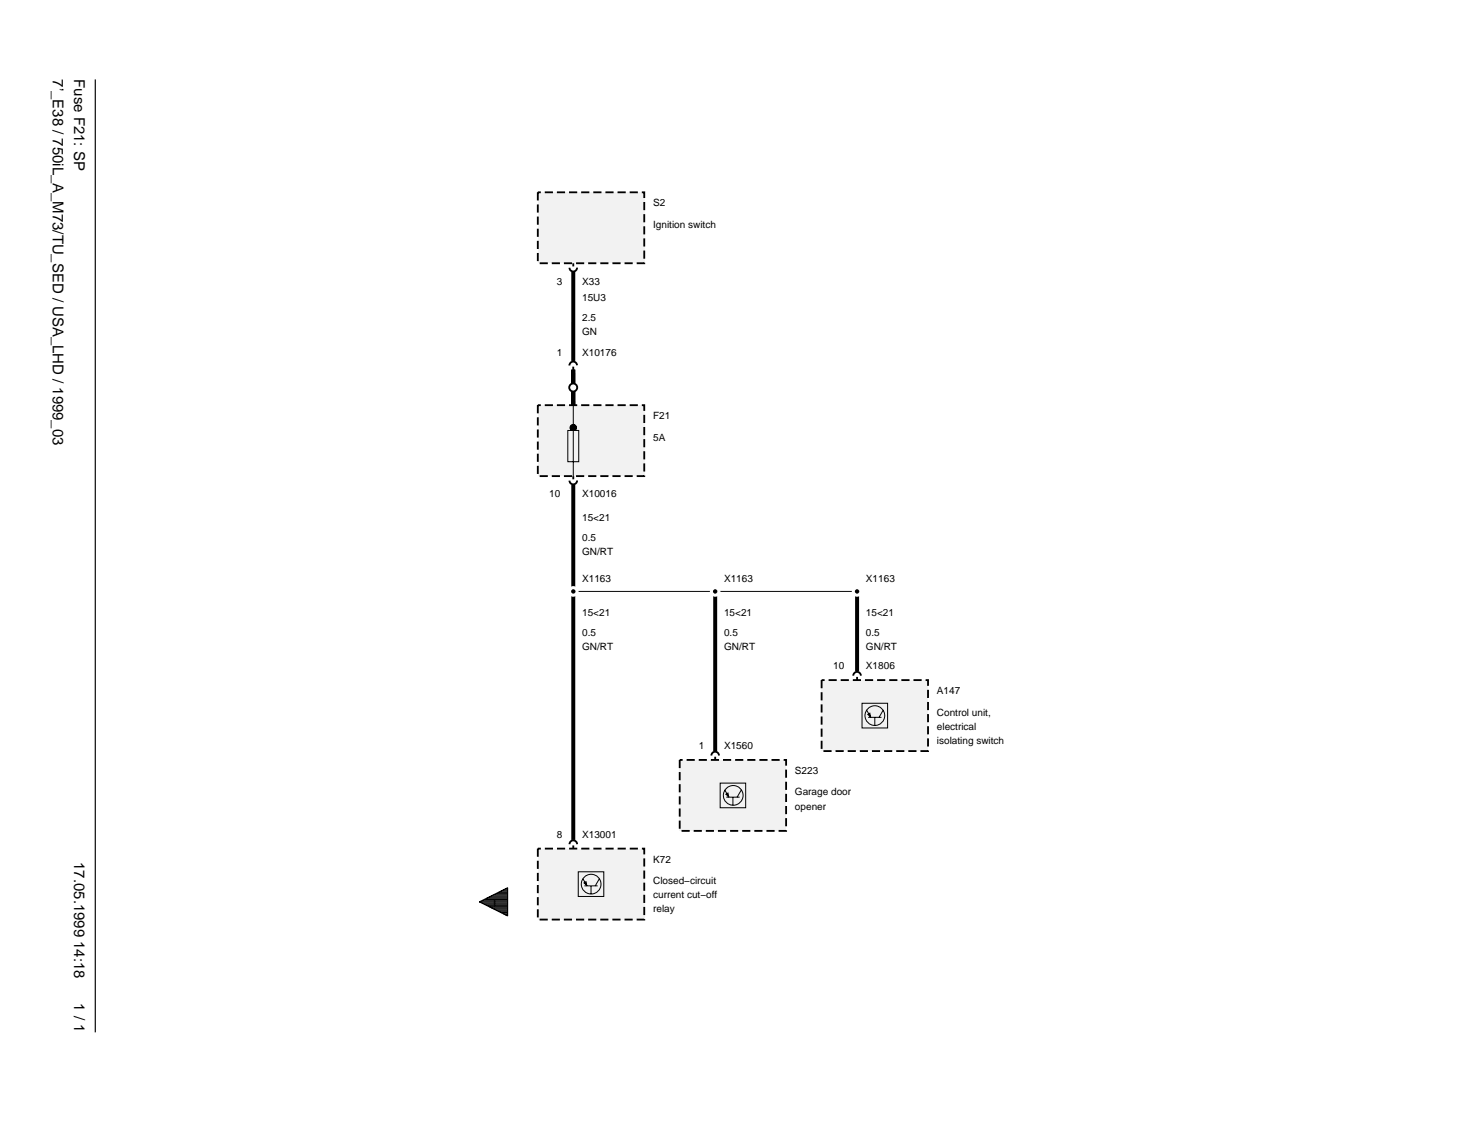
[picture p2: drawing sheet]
<svg xmlns="http://www.w3.org/2000/svg" width="279mm" height="216mm" viewBox="0 0 279 216" stroke-linecap="round" stroke-linejoin="round" font-family="sans-serif">
<path d="M18 15v180" fill="none" stroke="#000" stroke-width=".22"/>
<g fill="#f2f2f2">
<path d="M101.6 36.3h20.1v13.4h-20.1z"/>
<path d="M101.6 76.5h20.1v13.4h-20.1z"/>
<path d="M110.3 166.8l.4-.3 .1 .7z"/>
<path d="M101.6 160.3h20.1v13.4h-20.1z"/>
<path d="M137.1 150l.4-.2 .1 .7z"/>
<path d="M128.4 143.5h20.1v13.4h-20.1z"/>
<path d="M163.9 134.9l.4-.2 .2 .7z"/>
<path d="M155.2 128.5h20.1v13.4h-20.1z"/>
</g>
<path d="M108.3 51.4v16.8M108.3 69.8v6.7M108.3 91.6v67.1M135.1 111.7v30.2M161.9 111.7v15.1" fill="none" stroke="#000" stroke-width=".75" stroke-linecap="butt"/>
<path d="M108.3 49.7v.6M109 50.6a.72 .72 0 0 1-.7 .7 .72 .72 0 0 1-.7-.7M108.3 89.9v.6M109 90.8a.72 .72 0 0 1-.7 .7 .72 .72 0 0 1-.7-.7M161.2 127.6a.72 .72 0 0 1 .7-.7 .72 .72 0 0 1 .7 .7M161.9 127.9v.6M107.6 159.5a.72 .72 0 0 1 .7-.8 .72 .72 0 0 1 .7 .8M108.3 159.7v.6M134.4 142.7a.72 .72 0 0 1 .7-.7 .72 .72 0 0 1 .7 .7M135.1 142.9v.6" fill="none" stroke="#000" stroke-width=".35"/>
<path d="M101.6 36.3h20.1v13.4h-20.1zM101.6 76.5h20.1v13.4h-20.1zM155.2 128.5h20.1v13.4h-20.1zM128.4 143.5h20.1v13.4h-20.1zM101.6 160.3h20.1v13.4h-20.1z" fill="none" stroke="#000" stroke-width=".35" stroke-dasharray="1.5 .8" stroke-linecap="butt"/>
<g fill="none" stroke="#000" stroke-width=".19">
<path d="M108.3 76.5v13.4M107.3 81.3h2v5.9h-2zM107.7 80.9h1.2M107.7 80.7h1.2M107.8 81h1M107.8 80.6h1M107.8 81.2h1M107.8 80.4h1M108 80.3h.6M108.7 81.3a.61 .61 0 0 0 0-.9 .61 .61 0 0 0-.9 0 .61 .61 0 0 0 .2 .9M162.9 132.8h4.8v4.7h-4.8zM163.7 134.2l.8 1.3"/>
<path d="M163.9 134.9l.4-.2 .1 .7zM164 135.5h2.5M165.3 135.5v1.5M166.8 134.2l-.7 1.3M136 147.9h4.9v4.7h-4.9zM136.9 149.3l.8 1.3M137.2 150.6h2.5M137.6 150.5l-.1-.7-.4 .2 .5 .5M138.5 150.6v1.5M140 149.3l-.7 1.3M90.5 170.4l5.4-2.7v5.3zM90.5 170.4h5.4"/>
<path d="M91.1 170.6h4.8M91.1 170.1h4.8M91.5 170.8h4.4M91.5 169.9h4.4M91.9 171h4M91.9 169.7h4M92.4 171.2h3.5M92.4 169.5h3.5M92.8 171.5h3.1M92.8 169.2h3.1M93.3 171.7h2.6M93.3 169h2.6"/>
<path d="M93.7 171.9h2.2M93.7 168.8h2.2M94.2 172.1h1.7M94.2 168.6h1.7M94.6 172.4h1.3M94.6 168.3h1.3M95.1 172.6h.8M95.1 168.1h.8M95.5 172.8h.4M95.5 167.9h.4M109.2 164.7h4.9v4.6h-4.9zM110.1 166l.8 1.3"/>
<path d="M110.3 166.8l.4-.3 .1 .7zM110.4 167.3h2.5M111.6 167.4v1.4M113.2 166l-.8 1.3"/>
<circle cx="165.3" cy="135.2" r="1.86"/>
<circle cx="138.5" cy="150.2" r="1.86"/>
<circle cx="111.7" cy="167" r="1.86"/>
</g>
<path d="M107.7 72.6a.84 .84 0 0 1 .9-.2 .84 .84 0 0 1 .5 .8h-.8h.8a.84 .84 0 0 1-1.1 .7 .84 .84 0 0 1-.3-1.3z" fill="#fff"/>
<circle cx="108.3" cy="73.2" r=".75" fill="none" stroke="#000" stroke-width=".35"/>
<path d="M108.7 111.7h26M135.5 111.7h26" fill="none" stroke="#000" stroke-width=".19"/>
<path d="M107.6 111a1 1 0 0 1 1.1-.2 1 1 0 0 1 .6 .9h-1h1a1.01 1.01 0 0 1-1.4 .9 1.01 1.01 0 0 1-.3-1.6z" fill="#fff"/>
<path d="M108.1 111.4a.42 .42 0 0 1 .6 .3h-.4h.4a.42 .42 0 0 1-.6 .4 .42 .42 0 0 1 0-.7z" fill="#000"/>
<path d="M134.4 111a1 1 0 0 1 1.1-.2 1 1 0 0 1 .6 .9h-1h1a1 1 0 0 1-1.4 .9 1 1 0 0 1-.3-1.6z" fill="#fff"/>
<path d="M134.9 111.4a.42 .42 0 0 1 .6 .3h-.4h.4a.42 .42 0 0 1-.6 .4 .42 .42 0 0 1 0-.7z" fill="#000"/>
<path d="M161.2 111a1 1 0 0 1 1.1-.2 1 1 0 0 1 .6 .9h-1h1a1.01 1.01 0 0 1-1.4 .9 1.01 1.01 0 0 1-.3-1.6z" fill="#fff"/>
<path d="M161.7 111.4a.42 .42 0 0 1 .6 .3h-.4h.4a.42 .42 0 0 1-.6 .4 .42 .42 0 0 1 0-.7z" fill="#000"/>
<path d="M108.3 69.3v.6M109 69a.72 .72 0 0 0-.7-.7 .72 .72 0 0 0-.7 .7" fill="none" stroke="#000" stroke-width=".35"/>
<g font-size="2.8">
<text x="10" y="15" transform="rotate(90 10 15)">7’_E38 / 750iL_A_M73/TU_SED / USA_LHD / 1999_03</text>
<text x="14" y="15" transform="rotate(90 14 15)">Fuse F21: SP</text>
<text x="14" y="162.9" transform="rotate(90 14 162.9)">17.05.1999 14:18</text>
<text x="14" y="189.5" transform="rotate(90 14 189.5)">1 / 1</text>
</g>
<g font-size="1.9">
<text x="123.4" y="39">S2</text>
<text x="123.4" y="43">Ignition switch</text>
<text x="105.2" y="53.7">3</text>
<text x="110" y="53.7">X33</text>
<text x="110" y="56.9">15U3</text>
<text x="110" y="63.3">GN</text>
<text x="110" y="60.6">2.5</text>
<text x="105.2" y="67.3">1</text>
<text x="110" y="67.3">X10176</text>
<text x="123.4" y="79.2">F21</text>
<text x="123.4" y="83.2">5A</text>
<text x="103.8" y="94">10</text>
<text x="110" y="94">X10016</text>
<text x="110" y="98.5">15&lt;21</text>
<text x="110" y="104.8">GN/RT</text>
<text x="110" y="102.1">0.5</text>
<text x="110" y="109.9">X1163</text>
<text x="136.8" y="109.9">X1163</text>
<text x="163.6" y="109.9">X1163</text>
<text x="110" y="116.4">15&lt;21</text>
<text x="136.8" y="116.4">15&lt;21</text>
<text x="163.6" y="116.4">15&lt;21</text>
<text x="110" y="122.8">GN/RT</text>
<text x="110" y="120.1">0.5</text>
<text x="136.8" y="122.8">GN/RT</text>
<text x="136.8" y="120.1">0.5</text>
<text x="163.6" y="122.8">GN/RT</text>
<text x="163.6" y="120.1">0.5</text>
<text x="157.4" y="126.5">10</text>
<text x="163.6" y="126.5">X1806</text>
<text x="177" y="131.1">A147</text>
<text x="177" y="135.2">Control unit,</text>
<text x="177" y="137.8">electrical</text>
<text x="132" y="141.5">1</text>
<text x="136.8" y="141.5">X1560</text>
<text x="177" y="140.5">isolating switch</text>
<text x="150.2" y="146.2">S223</text>
<text x="150.2" y="150.2">Garage door</text>
<text x="150.2" y="152.9">opener</text>
<text x="105.2" y="158.3">8</text>
<text x="110" y="158.3">X13001</text>
<text x="123.4" y="167">Closed−circuit</text>
<text x="123.4" y="163">K72</text>
<text x="93.2" y="171.4">I</text>
<text x="123.4" y="169.7">current cut−off</text>
<text x="123.4" y="172.4">relay</text>
</g>
</svg>
